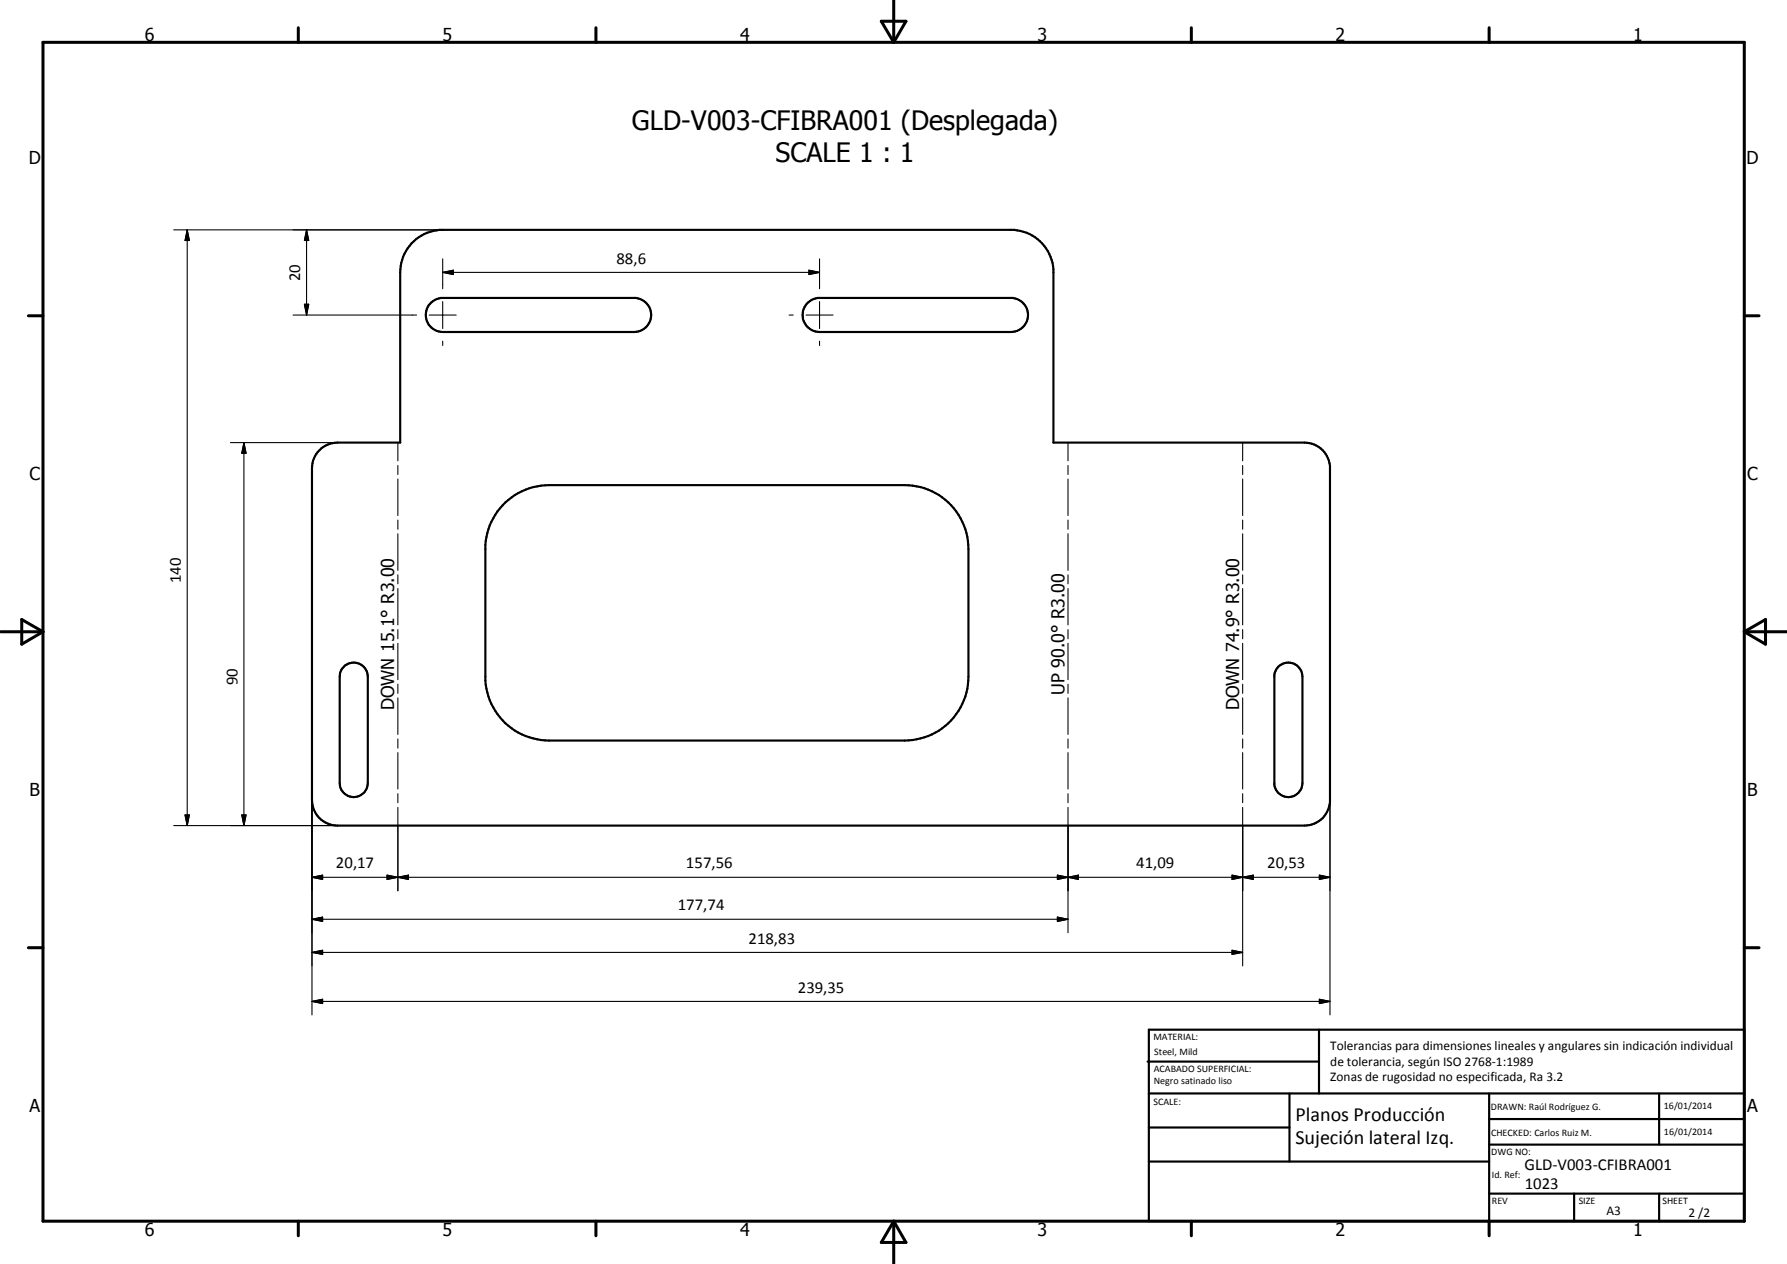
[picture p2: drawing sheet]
<svg xmlns="http://www.w3.org/2000/svg" width="420mm" height="297mm" viewBox="0 0 420 297" stroke-linecap="round" stroke-linejoin="round" font-family="sans-serif">
<g fill="none" stroke="#000" stroke-width=".51">
<path d="M96.8 57.2a10.2 10.2 0 0 1 6.6-3.2h135.1a10.1 10.1 0 0 1 9.2 9.3v40.7h59a6 6 0 0 1 6 5.4v79.2a6 6 0 0 1-6 5.4h-227.3a6 6 0 0 1-6-6v-78a6 6 0 0 1 6-6h14.7v-40a10.5 10.5 0 0 1 2.7-6.8zM101.1 71.4l1.2-.9 1.3-.5h46a4 4 0 0 1 3.5 4.2 4 4 0 0 1-4 3.8h-45a4 4 0 0 1-3.6-2.3 4 4 0 0 1 .6-4.3zM189.7 71.4l1.1-.9 1.4-.5h46a4 4 0 0 1 3.5 4.3 4 4 0 0 1-4 3.7h-45a4 4 0 0 1-3.6-2.3 4 4 0 0 1 .6-4.3zM118.8 118.1a15.3 15.3 0 0 1 10.3-4.1h83.6a15 15 0 0 1 15 15v30a15 15 0 0 1-15 15h-83.6a15 15 0 0 1-15-14.1v-31.8a15.1 15.1 0 0 1 4.7-10zM81.1 156.4a3.3 3.3 0 0 1 3.5-.3 3.3 3.3 0 0 1 1.9 2.9v25a3.3 3.3 0 0 1-3.3 3.3 3.3 3.3 0 0 1-3.3-3.3v-25a3.3 3.3 0 0 1 1.2-2.6zM300.6 156.7a3.3 3.3 0 0 1 3.6-.8 3.3 3.3 0 0 1 2 3.1v25a3.3 3.3 0 0 1-3.1 3.3 3.3 3.3 0 0 1-3.5-2.9v-25.8l.4-1.2zM269.8 249.5h40.3M270.1 242h140v45h-140zM270.1 257h140M303.2 257v16M310.1 242v15M350.1 257v30"/>
<path d="M390.1 257v12M270.1 265h33.1M270.1 273h80M350.1 269h60M350.1 263h60M350.1 280.5h60M370.1 280.5v6.5M390.1 280.5v6.5"/>
</g>
<g fill="none" stroke="#000" stroke-width=".25">
<path d="M40.8 54h63.3M44 54l.5 2.5h-1zM44 54v140M72.1 54l.5 2.5h-1zM72.1 54v20M68.9 74h29M71.6 71.5h1l-.5 2.5zM100.9 74h6.4M104.1 64l2.5-.5v1zM104.1 60.8v7.1M104.1 70.9v6.3M104.1 64h88.6"/>
<path d="M185.5 74h1M189.5 74h6.4M190.2 63.5l2.5 .5-2.5 .5zM192.7 60.8v7.1M192.7 70.9v6.3M104.1 80.2v1M192.7 80.2v1M54.2 104h25.2M57.4 104l.5 2.5h-1.1zM57.4 104v90M93.5 104v4.3M93.5 109.4v2.1"/>
<path d="M93.5 112.6v8.6M251.1 104v4.3M251.1 109.4v2.1M251.1 112.6v8.6M292.2 104v4.3M292.2 109.4v2.1M292.2 112.6v8.6M93.5 122.2v2.2M93.5 125.4v8.6M93.5 135.1v2.1M93.5 138.3v8.6M251.1 122.2v2.2"/>
<path d="M251.1 125.4v8.6M251.1 135.1v2.1M251.1 138.3v8.6M292.2 122.2v2.2M292.2 125.4v8.6M292.2 135.1v2.1M292.2 138.3v8.6M93.5 148v2.1M93.5 151.2v8.5M251.1 148v2.1M251.1 151.2v8.5M292.2 148v2.1"/>
<path d="M292.2 151.2v8.5M93.5 160.8v2.1M93.5 164v8.6M93.5 173.7v2.1M93.5 176.9v8.5M251.1 160.8v2.1M251.1 164v8.6M251.1 173.7v2.1M251.1 176.9v8.5M292.2 160.8v2.1M292.2 164v8.6M292.2 173.7v2.1"/>
<path d="M292.2 176.9v8.5M40.8 194h38.6M43.5 191.5h1l-.5 2.5zM56.8 191.5h1.1l-.5 2.5zM73.4 188v50.5M93.5 186.5v2.1M93.5 189.7v19.6M251.1 186.5v2.1M251.1 189.7v29.5M292.2 186.5v2.1M292.2 189.7v37.3M312.7 188v50.5"/>
<path d="M73.4 216l2.4-.5v1zM73.4 206.2l2.4-.5v1zM73.4 206.2h239.3M73.4 216h177.7M91 205.7l2.5 .5-2.5 .5zM93.5 206.2l2.5-.5v1zM248.6 205.7l2.5 .5-2.5 .5zM248.6 215.5l2.5 .5-2.5 .5zM251.1 206.2l2.5-.5v1zM289.7 205.7l2.5 .5-2.5 .5zM289.7 205.7l5 1v-1l-5 1zM292.2 206.2l2.5-.5v1z"/>
<path d="M310.2 205.7l2.5 .5-2.5 .5zM73.4 235.3l2.4-.5v1zM73.4 223.8l2.4-.5v1zM73.4 235.3h239.3M73.4 223.8h218.8M289.7 223.3l2.5 .5-2.5 .5zM310.2 234.8l2.5 .5-2.5 .5z"/>
</g>
<g fill="none" stroke="#000" stroke-width=".71">
<path d="M10.1 9.9h400v277.1h-400zM70.1 6.5v3.4M140.1 6.5v3.4M207.2 5h5.8l-2.9 4.9zM210.1 0v9.9M280.1 6.5v3.4M350.1 6.5v3.4M6.7 74.2h3.4M410.1 74.2h3.5M.1 148.5h10M5.1 145.6l5 2.9-5 2.9zM410.1 148.5h10"/>
<path d="M410.1 148.5l5-2.9v5.8zM6.7 222.7h3.4M410.1 222.7h3.5M70.1 287v3.4M140.1 287v3.4M210.1 287v10M210.1 287l2.9 5h-5.8zM280.1 287v3.4M350.1 287v3.4"/>
</g>
<g fill="#000">
<path d="M44 54l.5 2.5h-1zM72.1 54l.5 2.5h-1zM71.6 71.5h1l-.5 2.5zM104.1 64l2.5-.5v1zM190.2 63.5l2.5 .5-2.5 .5zM57.4 104l.5 2.5h-1.1zM43.5 191.5h1l-.5 2.5zM56.8 191.5h1.1l-.5 2.5zM73.4 216l2.4-.5v1zM73.4 206.2l2.4-.5v1zM91 205.7l2.5 .5-2.5 .5zM93.5 206.2l2.5-.5v1z"/>
<path d="M248.6 205.7l2.5 .5-2.5 .5zM248.6 215.5l2.5 .5-2.5 .5zM251.1 206.2l2.5-.5v1zM289.7 205.7l2.5 .5-2.5 .5zM292.2 206.2l2.5-.5v1zM310.2 205.7l2.5 .5-2.5 .5zM73.4 235.3l2.4-.5v1zM73.4 223.8l2.4-.5v1zM289.7 223.3l2.5 .5-2.5 .5zM310.2 234.8l2.5 .5-2.5 .5z"/>
</g>
<g font-size="6.3">
<text x="148.6" y="30.6">GLD-V003-CFIBRA001 (Desplegada)</text>
<text x="182.4" y="38.2">SCALE 1 : 1</text>
</g>
<g font-size="4.7">
<text x="304.6" y="263.5">Planos Producción</text>
<text x="304.6" y="268.9">Sujeción lateral Izq.</text>
</g>
<g font-size="4.2">
<text x="34" y="9.6">6</text>
<text x="104" y="9.6">5</text>
<text x="174" y="9.6">4</text>
<text x="244" y="9.6">3</text>
<text x="314" y="9.6">2</text>
<text x="384" y="9.6">1</text>
<text x="6.8" y="38.7">D</text>
<text x="410.6" y="38.7">D</text>
<text x="7" y="112.9">C</text>
<text x="410.8" y="112.9">C</text>
<text x="92.7" y="166.9" transform="rotate(-90 92.7 166.9)">DOWN 15.1° R3.00</text>
<text x="250.3" y="163.3" transform="rotate(-90 250.3 163.3)">UP 90.0° R3.00</text>
<text x="291.3" y="166.9" transform="rotate(-90 291.3 166.9)">DOWN 74.9° R3.00</text>
<text x="7" y="187.1">B</text>
<text x="410.8" y="187.1">B</text>
<text x="7" y="261.4">A</text>
<text x="410.8" y="261.4">A</text>
<text x="34" y="290.4">6</text>
<text x="104" y="290.4">5</text>
<text x="174" y="290.4">4</text>
<text x="244" y="290.4">3</text>
<text x="314" y="290.4">2</text>
<text x="384" y="290.4">1</text>
</g>
<g font-size="3.9">
<text x="144.9" y="62">88,6</text>
<text x="70.6" y="66" transform="rotate(-90 70.6 66)">20</text>
<text x="42.5" y="137" transform="rotate(-90 42.5 137)">140</text>
<text x="55.8" y="161" transform="rotate(-90 55.8 161)">90</text>
<text x="79" y="204.1">20,17</text>
<text x="161.3" y="204.1">157,56</text>
<text x="267.2" y="204.1">41,09</text>
<text x="298" y="204.1">20,53</text>
<text x="159.4" y="214">177,74</text>
<text x="176" y="221.7">218,83</text>
<text x="187.6" y="233.3">239,35</text>
<text x="358.5" y="275">GLD-V003-CFIBRA001</text>
<text x="358.5" y="279.4">1023</text>
</g>
<g font-size="3.1">
<text x="312.7" y="246.8">Tolerancias para dimensiones lineales y angulares sin indicación individual</text>
<text x="312.7" y="250.4">de tolerancia, según ISO 2768-1:1989</text>
<text x="312.7" y="254">Zonas de rugosidad no especificada, Ra 3.2</text>
<text x="377.7" y="285.6">A3</text>
<text x="397" y="285.9">2 /2</text>
</g>
<g font-size="2.4">
<text x="271.2" y="244.4">MATERIAL:</text>
<text x="271.3" y="252">ACABADO SUPERFICIAL:</text>
<text x="271.4" y="247.9">Steel, Mild</text>
<text x="271.3" y="254.6">Negro satinado liso</text>
<text x="271.2" y="259.7">SCALE:</text>
<text x="350.6" y="260.8">DRAWN: Raúl Rodríguez G.</text>
<text x="391.2" y="260.6">16/01/2014</text>
<text x="350.6" y="267">CHECKED: Carlos Ruiz M.</text>
<text x="391.2" y="266.7">16/01/2014</text>
<text x="350.6" y="271.4">DWG NO:</text>
<text x="350.8" y="276.9">Id. Ref:</text>
<text x="350.8" y="282.8">REV</text>
<text x="371.2" y="282.9">SIZE</text>
<text x="390.9" y="282.9">SHEET</text>
</g>
</svg>
